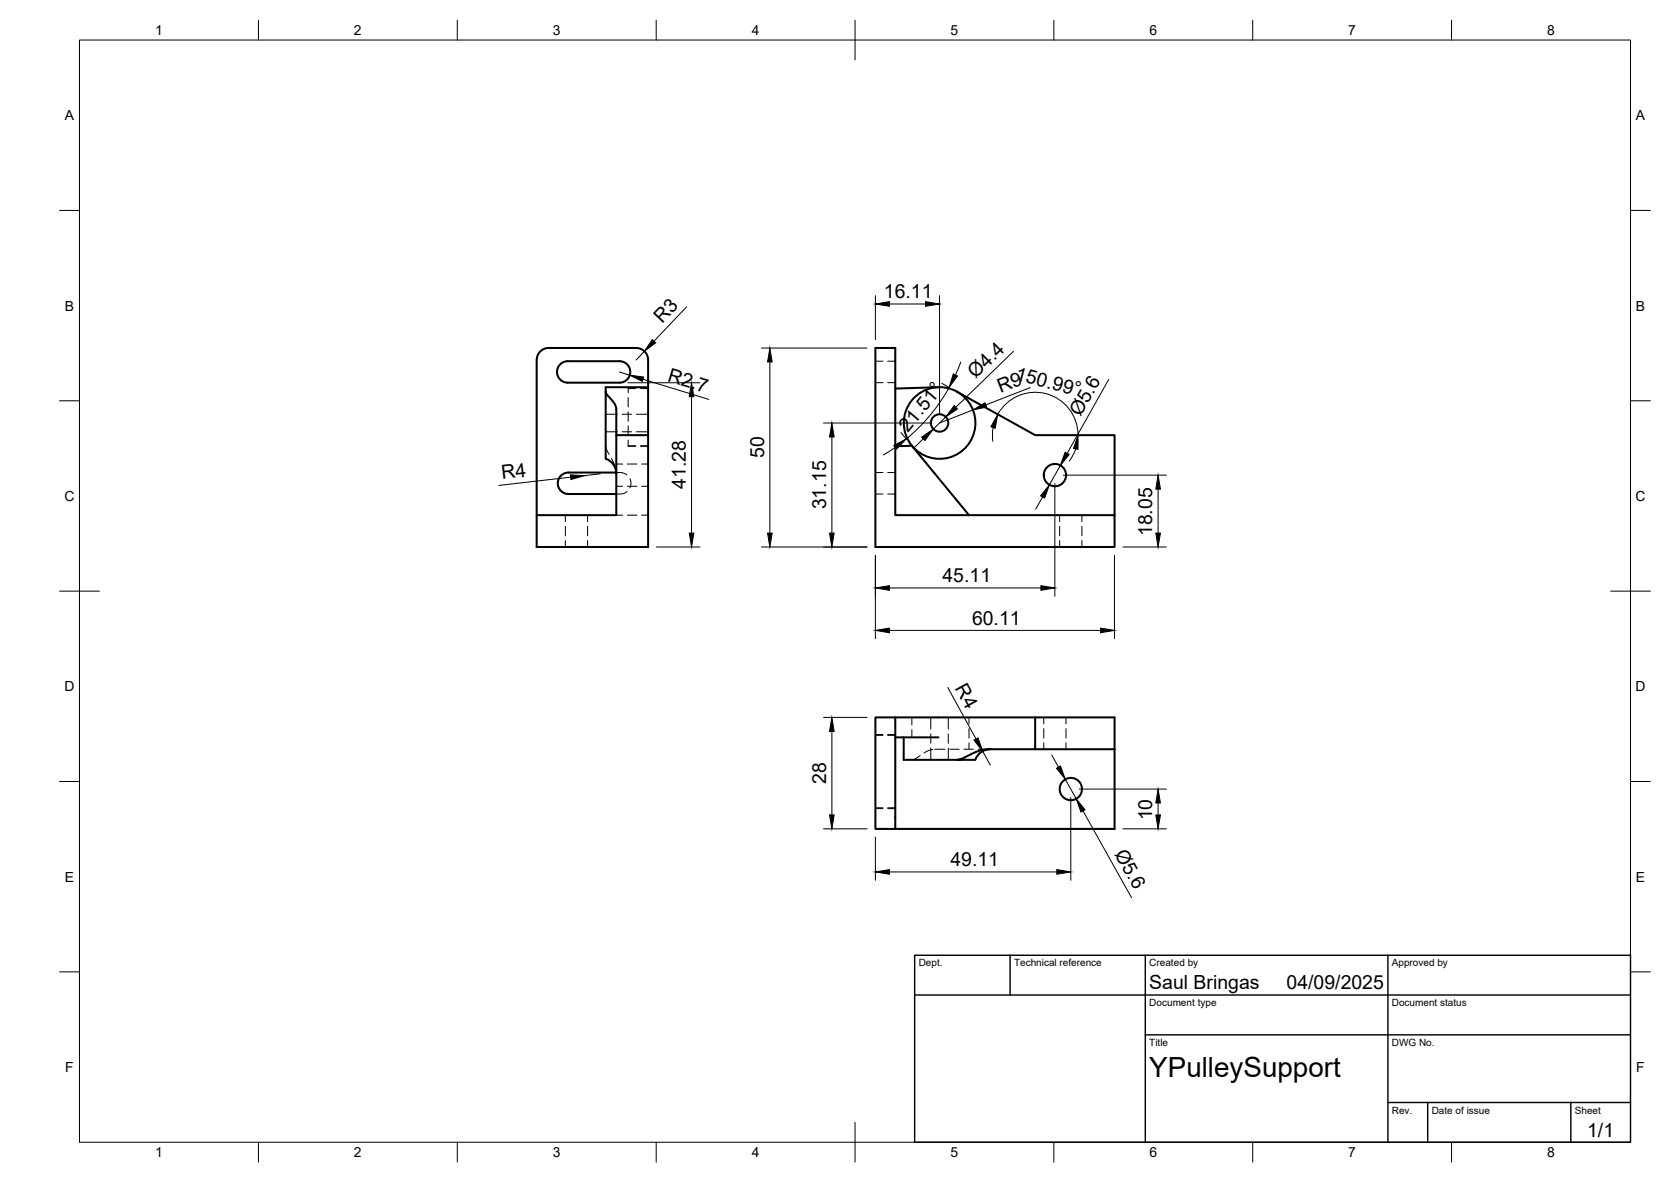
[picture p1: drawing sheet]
<svg xmlns="http://www.w3.org/2000/svg" width="420mm" height="297mm" viewBox="0 0 420 297" stroke-linecap="round" stroke-linejoin="round" font-family="sans-serif">
<!-- layer: Visible -->
<g fill="none" stroke="#000" stroke-width=".51">
<path d="M137.9 87.4h22.1a2.99 2.99 0 0 1 3 3v6.9M138 87.4a2.99 2.99 0 0 0-3 3l-.1 47.1h28.1v-40.2M141.1 91.4l1-.6h.6h13.1a2.7 2.7 0 0 1 2.7 2.7 2.7 2.7 0 0 1-2.7 2.7h-13a2.7 2.7 0 0 1-2.6-1.8 2.7 2.7 0 0 1 .9-3zM163 97.3h-10.7v1.1M220.1 87.4h5v42.1h55.1v8h-60.1zM235.9 97.3l-10.8 .3M240.6 98.4l19.7 11h19.9v20.1M154.9 118.8h-12a2.7 2.7 0 0 0-2.6 2.7 2.7 2.7 0 0 0 2.6 2.6h12.1M155 109.4h8M155 119.1a4 4 0 0 0-2.7-3.8v-16.9l.4 .9 1.2 1.3a3.7 3.7 0 0 1 1.1 2.2v26.7h-20.1M225.1 112.1l4.2-.1 14.3 17.5M220.1 180.3h5v28h-5z"/>
<path d="M225.1 180.3h55.1v28h-55.1M225.1 185.3h10.8M227.2 185.3v5.7h13.4M249 188.3a4 4 0 0 0-3.8 2.6M260.3 180.3v8M280.2 188.3h-31.7a18.3 18.3 0 0 0-6.9 2.5l-1 .2h4.6"/>
<circle cx="236.3" cy="106.3" r="9"/>
<circle cx="236.3" cy="106.3" r="2.19"/>
<circle cx="265.3" cy="119.4" r="2.8"/>
<circle cx="269.3" cy="198.3" r="2.8"/>
</g>
<!-- layer: Hidden -->
<g fill="none" stroke="#000" stroke-width=".25">
<path d="M157.9 97.3v1.4M157.9 99.9v2.4M157.9 97.6h2M161.1 97.6h1.9M220.1 90.8h1.9M220.1 96.2h1.9M223.2 90.8h1.9M223.2 96.2h1.9M152.3 112l.1 .8 .8 1.4M152.3 108.5h3M152.3 104.1h3M153.8 115.2l.9 2.2"/>
<path d="M154.9 118.8a3.6 3.6 0 0 1 2.8 .6M154.9 118.6l.1 .4M155 116.6h1.6M156.4 108.5h2.4M156.4 104.1h2.4M157.8 116.6h2.3M157.9 103.5v2.4M157.9 107v2.4M157.9 110.6v1.4M159.9 112h-2v.1h2M160 108.5h3M160 104.1h3"/>
<path d="M161.1 112h1.9M161.1 112.1h1.9M161.3 116.6h1.7M220.1 118.8h1.9M223.2 118.8h1.9M142.2 129.5v1.6M142.2 132.3v2.3M142.2 135.8v1.7M147.7 129.5v1.6M147.7 132.3v2.3M147.7 135.8v1.7M155 129.5h1.6"/>
<path d="M155 122.2h1.6M157.7 123.5l-1.3 .6h-1.4M157.8 129.5h2.3M157.8 122.2h2.3M158.4 120.3l.3 1.2-.3 1.1M161.3 129.5h1.7M161.3 122.2h1.7M220.1 124.1h1.9M223.2 124.1h1.9M266.4 129.5v1.6M266.4 132.3v2.3M266.4 135.8v1.7"/>
<path d="M272 129.5v1.6M272 132.3v2.3M272 135.8v1.7M220.1 184.8h1.9M220.1 184.6h1.9M223.2 184.8h1.9M223.2 184.6h1.9M229.3 180.3v1.9M229.3 183.4v1.9M231.4 189.9l-1.3 .8-.8 .3M234 180.3v2.9M234 184.4v2.4"/>
<path d="M234 188v3M234.5 188.3l-2.2 .9M235 188.3h2.6M238.4 180.3v2.9M238.4 184.4v2.4M238.4 188v3M238.8 188.3h2.4M242.4 188.3h2.4M243.6 180.3v1.6M243.6 183.1v2.4M243.6 186.7v1.6M246 188.3h2.5"/>
<path d="M262.4 180.3v1.6M262.4 183.1v2.4M262.4 186.7v1.6M268 180.3v1.6M268 183.1v2.4M268 186.7v1.6M220.1 203.2h1.9M220.1 203h1.9M223.2 203.2h1.9M223.2 203h1.9"/>
</g>
<!-- layer: BORDER -->
<g fill="none" stroke="#000" stroke-width=".25">
<path d="M20 10.1h390v276.9h-390zM65 5.1v5M115 5.1v5M165 5.1v5M215 5.1v10M265 5.1v5M315 5.1v5M365 5.1v5M15 52.9h5M410 52.9h5M15 100.7h5M410 100.7h5"/>
<path d="M15 148.6h10M405 148.6h10M15 196.4h5M410 196.4h5M15 244.2h5M410 244.2h5M65 287v5M115 287v5M165 287v5M215 282.1v9.9M265 287v5M315 287v5"/>
<path d="M365 287v5"/>
</g>
<!-- layer: TITLEBLOCK -->
<path d="M230 240.1h180v46.9h-180zM230 250h180M254 240.1v9.9M288 240.1v46.9M349 240.1v46.9M288 260.1h122M349 277.1h61M359 277.1v9.9M395 277.1v9.9" fill="none" stroke="#000" stroke-width=".36"/>
<!-- layer: FD_Dimensions -->
<g fill="none" stroke="#000" stroke-width=".25">
<path d="M172.7 77.1l-8.3 8.7M220.1 74.3v11.1M223.6 76.4h9.1M236.2 74.3v29.9M155.7 93.5l2.6 .8M157.9 96.2h18.1M161.7 95.3l16.5 5.1M162 88.3l-2 2.2M173.9 99.7v34.3M191.5 87.5h26.5M193.6 91v43M236.8 96.3l2 1.1"/>
<path d="M238.7 97.4a45.2 45.2 0 0 1-10.8 12.9M241.6 91l-1.4 3.2M254.8 88.3l-14.5 14M259 97.4l-11.1 4.4M278.8 95.3l-10.5 18.6M143.5 119.9l-18.1 2.1M150.9 119.1l-3.9 .4M207.1 106.3h27M209.2 109.8v24.2M225.1 112.4l-2.9 1.9M226.5 108.7l1.4 1.7M232.1 110.3l-2.5 2.4"/>
<path d="M237.8 104.8l-3.1 3.1M244.6 103l-8.4 3.3M249.7 107.4l-.2 1.8 .1 1.7M250.9 104.1a10.8 10.8 0 0 1 12.1-5.2 10.8 10.8 0 0 1 8.1 10.4M266.6 117l-2.7 4.8M267.3 119.4h26M270.5 112.8l-.7 1.6-1 1.5M165.1 137.5h10.9M191.5 137.5h26.5M220.1 139.6v20.9M262.1 124.9l-1.7 3.1M265.2 121.5v28.4"/>
<path d="M280.2 139.6v20.9M282.3 137.5h11M291.2 122.9v11.1M223.6 158.4h53.1M223.6 147.8h38.1M238.3 172.8l7.1 12.9M207.1 180.3h10.9M209.2 183.8v21M247.1 188.8l1.9 3.5M264.5 189.7l1.6 3.1M267.9 195.8l2.7 4.9M271.3 198.3h22"/>
<path d="M207.1 208.3h10.9M220.1 210.4v10.8M223.6 219.1h42.1M269.2 200.4v20.8M272.3 203.8l12.2 21.8M282.3 208.3h11M291.2 201.8v3"/>
</g>
<g fill="#000" stroke="#000" stroke-width=".25">
<path d="M220.1 76.4l3.5-.6v1.2zM232.7 75.8l3.5 .6-3.5 .6zM158.3 94.3l3.5 .4-.3 1.1zM164 85.4l.8 .8-2.8 2.1zM173.9 96.2l.6 3.5h-1.2zM193.6 87.5l.6 3.5h-1.2zM239.7 94l1 .5-2 2.9zM143.4 119.3l3.6 .2-3.4 1zM209.2 106.3l.5 3.5h-1.1zM224.7 112l3.2-1.7-2.5 2.6zM231.7 109.9l3-2-2.1 2.8zM239.9 101.9l.8 .9-2.9 2z"/>
<path d="M244.6 103l3.1-1.8 .4 1.1zM250.9 104.1l-.7 3.5-1-.4zM267.8 113.6l1 .6-2.2 2.8zM271.1 109.4v3.5l-1.2-.2zM173.3 134h1.2l-.6 3.5zM193 134h1.2l-.6 3.5zM208.6 134h1.1l-.5 3.5zM263.9 121.8l-1.2 3.4-1.1-.6zM290.6 134h1.2l-.6 3.5zM291.2 119.4l.6 3.5h-1.2zM220.1 158.4l3.5-.6v1.2zM220.1 147.8l3.5-.6v1.1z"/>
<path d="M261.7 147.2l3.5 .6-3.5 .5zM276.7 157.8l3.5 .6-3.5 .6zM209.2 180.3l.5 3.5h-1.1zM244.9 186l1-.6 1.2 3.4zM265.6 193.1l1.1-.6 1.2 3.3zM208.6 204.8h1.1l-.5 3.5zM220.1 219.1l3.5-.6v1.2zM265.7 218.5l3.5 .6-3.5 .6zM270.6 200.7l2.2 2.8-1 .6zM290.6 204.8h1.2l-.6 3.5zM291.2 198.3l.6 3.5h-1.2z"/>
</g>
<text font-size="7" x="289" y="270.6">YPulleySupport</text>
<g font-size="4.9">
<text x="222.2" y="74.9">16.11</text>
<text x="166.5" y="81.5" transform="rotate(-46 166.5 81.5)">R3</text>
<text x="167.6" y="95.7" transform="rotate(17 167.6 95.7)">R2.7</text>
<text x="245.3" y="95.4" transform="rotate(-44 245.3 95.4)">Ø4.4</text>
<text x="255.1" y="95.4" transform="rotate(15 255.1 95.4)">150.99°</text>
<text x="251.5" y="98.7" transform="rotate(-21 251.5 98.7)">R9</text>
<text x="271.7" y="104.8" transform="rotate(-61 271.7 104.8)">Ø5.6</text>
<text x="228.3" y="108.8" transform="rotate(-50 228.3 108.8)">21.51°</text>
<text x="192.1" y="115.2" transform="rotate(-90 192.1 115.2)">50</text>
<text x="126.3" y="120.5" transform="rotate(-7 126.3 120.5)">R4</text>
<text x="172.4" y="122.9" transform="rotate(-90 172.4 122.9)">41.28</text>
<text x="207.7" y="128" transform="rotate(-90 207.7 128)">31.15</text>
<text x="289.7" y="134.7" transform="rotate(-90 289.7 134.7)">18.05</text>
<text x="237" y="146.3">45.11</text>
<text x="244.4" y="157">60.11</text>
<text x="240" y="173" transform="rotate(61 240 173)">R4</text>
<text x="207.7" y="197" transform="rotate(-90 207.7 197)">28</text>
<text x="289.7" y="206.1" transform="rotate(-90 289.7 206.1)">10</text>
<text x="280.1" y="214.6" transform="rotate(61 280.1 214.6)">Ø5.6</text>
<text x="239" y="217.7">49.11</text>
<text x="289" y="248.5">Saul Bringas</text>
<text x="323.5" y="248.5">04/09/2025</text>
<text x="399.1" y="285.7">1/1</text>
</g>
<g font-size="3.5">
<text x="39" y="8.8">1</text>
<text x="89" y="8.8">2</text>
<text x="139" y="8.8">3</text>
<text x="189" y="8.8">4</text>
<text x="239" y="8.8">5</text>
<text x="289" y="8.8">6</text>
<text x="339" y="8.8">7</text>
<text x="389" y="8.8">8</text>
<text x="16.3" y="30.2">A</text>
<text x="411.3" y="30.2">A</text>
<text x="16.3" y="78">B</text>
<text x="411.3" y="78">B</text>
<text x="16.2" y="125.9">C</text>
<text x="411.2" y="125.9">C</text>
<text x="16.2" y="173.7">D</text>
<text x="411.2" y="173.7">D</text>
<text x="16.3" y="221.6">E</text>
<text x="411.3" y="221.6">E</text>
<text x="16.4" y="269.4">F</text>
<text x="411.4" y="269.4">F</text>
<text x="39" y="290.8">1</text>
<text x="89" y="290.8">2</text>
<text x="139" y="290.8">3</text>
<text x="189" y="290.8">4</text>
<text x="239" y="290.8">5</text>
<text x="289" y="290.8">6</text>
<text x="339" y="290.8">7</text>
<text x="389" y="290.8">8</text>
</g>
<g font-size="2.5">
<text x="231" y="242.9">Dept.</text>
<text x="255" y="242.9">Technical reference</text>
<text x="289" y="242.9">Created by</text>
<text x="350" y="242.9">Approved by</text>
<text x="289" y="252.8">Document type</text>
<text x="350" y="252.8">Document status</text>
<text x="289" y="262.9">Title</text>
<text x="350" y="262.9">DWG No.</text>
<text x="350" y="279.9">Rev.</text>
<text x="360" y="279.9">Date of issue</text>
<text x="396" y="279.9">Sheet</text>
</g>
</svg>
